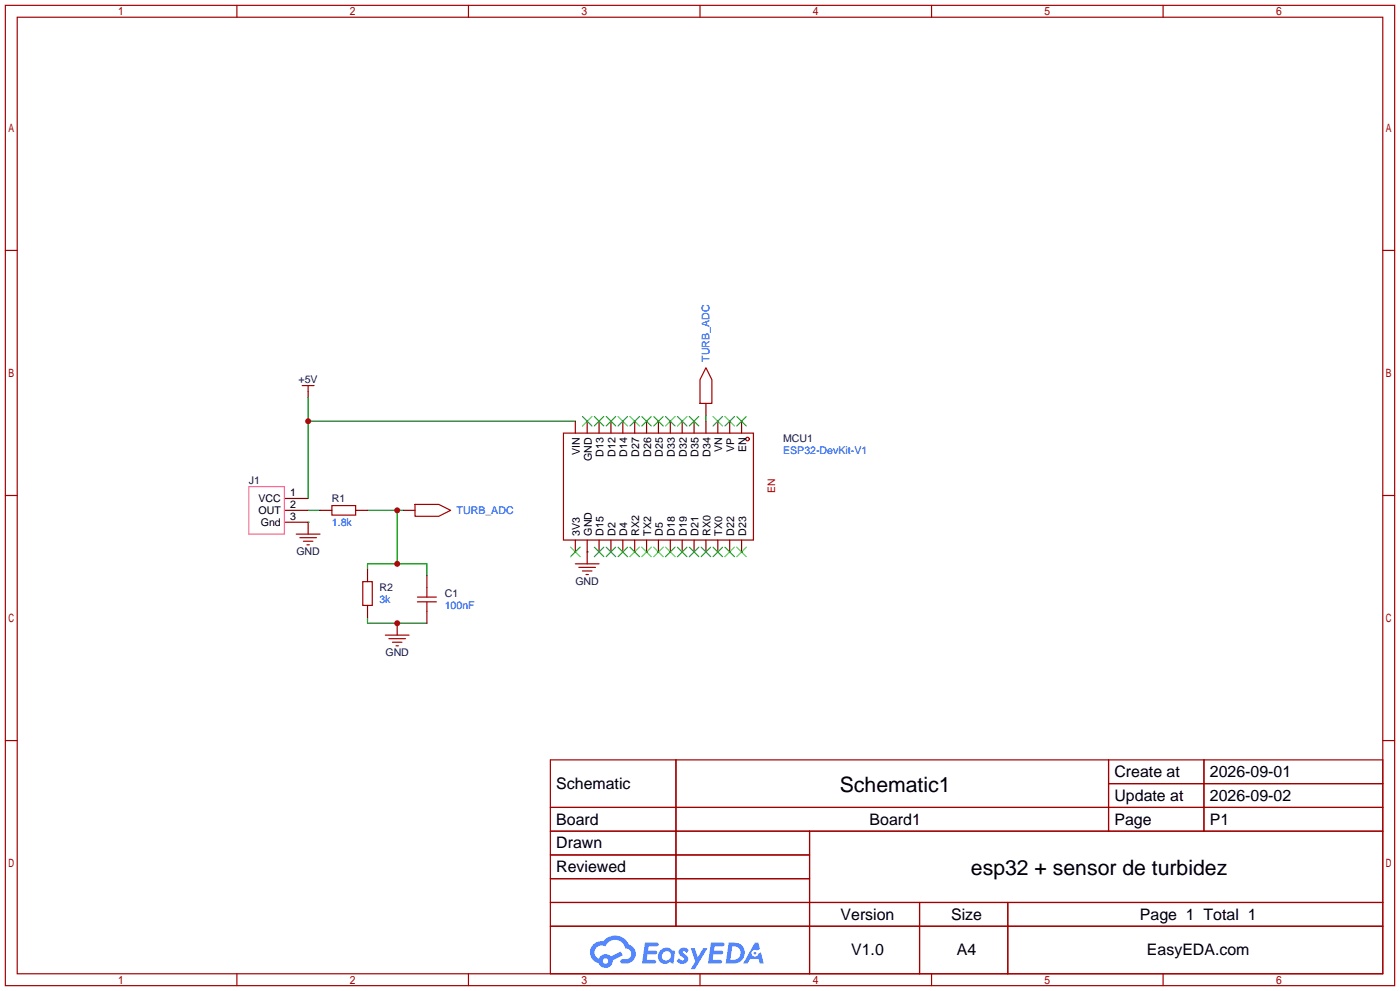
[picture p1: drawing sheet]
<svg xmlns="http://www.w3.org/2000/svg" width="299mm" height="212mm" viewBox="0 0 299 212" stroke-linecap="round" stroke-linejoin="round" font-family="sans-serif">
<g fill="none" stroke="#a10000" stroke-width=".25">
<path d="M1.1 1.1h297.2v209.6h-297.2zM3.7 3.7h292.1v204.5h-292.1zM50.7 1.1v2.6M100.2 1.1v2.6M149.7 1.1v2.6M199.3 1.1v2.6M248.8 1.1v2.6M1.1 53.5h2.6M295.8 53.5h2.5M1.1 105.9h2.6M295.8 105.9h2.5M1.1 158.3h2.6"/>
<path d="M295.8 158.3h2.5M117.7 162.4h178.1v45.8h-178.1zM117.7 172.6h178.1M117.7 177.7h178.1M144.6 162.4v35.6M173.2 177.7v30.5M237.1 162.4v15.3M237.1 167.5h58.7M257.5 162.4v15.3M117.7 182.8h55.5M117.7 192.9h178.1M117.7 187.8h55.5"/>
<path d="M117.7 198h178.1M196.7 192.9v15.3M215.6 192.9v15.3M50.7 208.2v2.5M100.2 208.2v2.5M149.7 208.2v2.5M199.3 208.2v2.5M248.8 208.2v2.5"/>
</g>
<g fill="#5487ff">
<path d="M145.5 202.8a1.3 1.3 0 0 1 1.8 .3l-.4 .6a.54 .54 0 0 0-.9-.2l.1 .2a1.28 1.28 0 0 1 .8 2 1.53 1.53 0 0 1-2.2-.3l.5-.6 .8 .5a.31 .31 0 0 0 .4-.3 .31 .31 0 0 0-.3-.3 1.12 1.12 0 0 1-.6-1.9z"/>
<path d="M147.7 202.7h.9l.7 1.9 1.1-1.9h.9l-2.7 4.5h-.9l1-1.7z"/>
<path d="M138 201.5h1.6a1.31 1.31 0 0 1 1.2 .2 .4 .4 0 0 1-.3 .6h-1.8l-.1 .9h1.6a.4 .4 0 0 1 .4 .4 .4 .4 0 0 1-.4 .4h-1.7l-.2 1.2h1.4a.46 .46 0 0 1 .5 .1 .46 .46 0 0 1 .1 .5l-.3 .2h-2.7z"/>
<path d="M152.1 201.5h1.6a1.32 1.32 0 0 1 1.3 .2 .39 .39 0 0 1-.4 .6h-1.7l-.2 .9h1.7a.4 .4 0 0 1 .3 .4 .4 .4 0 0 1-.4 .4h-1.7l-.2 1.2h1.4a.46 .46 0 0 1 .5 .1 .46 .46 0 0 1 .1 .5l-.3 .2h-2.7z"/>
<path d="M161.5 201.5h.7l.4 1.3-.7 .4a.75 .75 0 0 0-1.1 .3 .75 .75 0 0 0 .5 1 .75 .75 0 0 0 .9-.6l.6-.3 .6 2.4h-.9l-.2-1h-1.9l-.5 1h-.9z"/>
<path d="M155.9 201.5l-.7 4.5h1.5a2.27 2.27 0 0 0 2.6-2.3 2.27 2.27 0 0 0-2.7-2.2zM156.6 202.3a1.5 1.5 0 0 1 1.8 1.5 1.5 1.5 0 0 1-1.9 1.4h-.3z"/>
<path d="M141.3 203.1a1.6 1.6 0 0 0-.3 2.3 1.6 1.6 0 0 0 2.3 .2l.8 .4 .3-2.5-.2-.3h-.4a1.58 1.58 0 0 0-2.5-.1zM141.9 203.6a.98 .98 0 0 1 1.6 .5 .98 .98 0 0 1-1.1 1.2 .94 .94 0 0 1-.8-.6 .94 .94 0 0 1 .3-1.1z"/>
<path d="M126.9 201.9a2.37 2.37 0 0 0 1.2 4 1.54 1.54 0 0 0 1.7 1 1.54 1.54 0 0 0 1.3-1.6l2.1-1.1-.5-.8-2 1.1a1.57 1.57 0 0 0-2.6 .4 1.5 1.5 0 0 1-.8-2.1 1.5 1.5 0 0 1 2.2-.5 2.23 2.23 0 0 1 2.3-1.4 2.23 2.23 0 0 1 2 1.8 1.16 1.16 0 0 1 1.2 1.1 1.16 1.16 0 0 1-1 1.3h-.7a.47 .47 0 0 0-.6 .3 .47 .47 0 0 0 .4 .6 2.17 2.17 0 0 0 2.5-1 2.17 2.17 0 0 0-.3-2.7l-.8-.4a3.2 3.2 0 0 0-5.4-.7l-1.2 .1zM129 205.4a.58 .58 0 0 1 1.1 0 .58 .58 0 0 1-1.1 0z"/>
<circle cx="161.5" cy="203.8" r=".28"/>
</g>
<path d="M65.9 83.7v1.3M60.8 106.6h5.1M60.8 109.1h5.1M60.8 111.6h5.1M125.6 118v2.5" fill="none" stroke="#870000" stroke-width=".25"/>
<path d="M53.2 104h7.6v10.2h-7.6z" fill="none" stroke="#f69" stroke-width=".25"/>
<path d="M64.6 82.4h2.6M65.9 82.4v1.3M123.1 120.5h5M123.8 121.3h3.6M124.6 122h2M125.3 122.8h.6" fill="none" stroke="#a10000" stroke-width=".25"/>
<path d="M65.9 85v21.6M65.9 90h57.2" fill="none" stroke="#008700" stroke-width=".25"/>
<circle cx="65.9" cy="90" r=".63" fill="#c00"/>
<path d="M151 88.8v1.2M65.9 111.6h.1M65.9 109.1h2.6M78.6 109.1h7.6M85 109.1v11.4M125.6 118h.1M78.6 121.8v-1.3h12.7v2.6" fill="none" stroke="#008700" stroke-width=".25"/>
<path d="M151 86.2v2.6M65.9 111.6v2.6M86.2 109.1h2.6" fill="none" stroke="#870000" stroke-width=".25"/>
<path d="M151 78.6l1.3 2.6v5h-2.6v-5zM63.4 114.2h5.1M64.1 114.9h3.6M64.9 115.7h2M65.7 116.5h.5M88.8 107.8h5.1l2.5 1.3-2.5 1.3h-5.1z" fill="none" stroke="#a10000" stroke-width=".25"/>
<g fill="#c00">
<circle cx="85" cy="109.1" r=".63"/>
<circle cx="85" cy="120.5" r=".63"/>
</g>
<path d="M78.6 132v1.2h12.7" fill="none" stroke="#008700" stroke-width=".25"/>
<path d="M85 133.2v2.6" fill="none" stroke="#870000" stroke-width=".25"/>
<circle cx="85" cy="133.2" r=".63" fill="#c00"/>
<g fill="none" stroke="#a10000" stroke-width=".25">
<path d="M120.5 92.6h40.7v22.8h-40.7zM71 108.1h5.1v2h-5.1zM77.6 124.3h2v5.1h-2zM82.4 135.8h5.1M83.2 136.5h3.5M83.9 137.3h2.1M84.7 138h.5M89.3 127.6h4M89.3 128.7h4M91.3 125.6v2M91.3 128.7v2"/>
<circle cx="159.9" cy="93.9" r=".38"/>
</g>
<g fill="none" stroke="#870000" stroke-width=".25">
<path d="M123.1 90v2.6M125.6 90v2.6M128.1 90v2.6M130.7 90v2.6M133.2 90v2.6M135.8 90v2.6M138.3 90v2.6M140.8 90v2.6M143.4 90v2.6M145.9 90v2.6M148.5 90v2.6M151 90v2.6"/>
<path d="M153.5 90v2.6M156.1 90v2.6M158.6 90v2.6M68.5 109.1h2.5M76.1 109.1h2.5M123.1 115.4v2.6M125.6 115.4v2.6M128.1 115.4v2.6M130.7 115.4v2.6M133.2 115.4v2.6M135.8 115.4v2.6M138.3 115.4v2.6"/>
<path d="M140.8 115.4v2.6M143.4 115.4v2.6M145.9 115.4v2.6M148.5 115.4v2.6M151 115.4v2.6M153.5 115.4v2.6M156.1 115.4v2.6M158.6 115.4v2.6M78.6 121.8v2.5M78.6 129.4v2.6M91.3 123.1v2.5M91.3 130.7v2.5"/>
</g>
<g fill="none" stroke="#3c3" stroke-width=".25">
<path d="M124.6 89l2 2.1M126.6 89l-2 2.1M127.1 89l2.1 2.1M129.2 89l-2.1 2.1M129.7 89l2 2.1M131.7 89l-2 2.1M132.2 89l2 2.1M134.2 89l-2 2.1M134.7 89l2.1 2.1M136.8 89l-2.1 2.1M137.3 89l2 2.1M139.3 89l-2 2.1"/>
<path d="M139.8 89l2.1 2.1M141.9 89l-2.1 2.1M142.4 89l2 2.1M144.4 89l-2 2.1M144.9 89l2 2.1M146.9 89l-2 2.1M147.4 89l2.1 2.1M149.5 89l-2.1 2.1M152.5 89l2.1 2.1M154.6 89l-2.1 2.1M155.1 89l2 2.1M157.1 89l-2 2.1"/>
<path d="M157.6 89l2 2.1M159.6 89l-2 2.1M122 117l2.1 2M124.1 117l-2.1 2M127.1 117l2.1 2M129.2 117l-2.1 2M129.7 117l2 2M131.7 117l-2 2M132.2 117l2 2M134.2 117l-2 2M134.7 117l2.1 2M136.8 117l-2.1 2"/>
<path d="M137.3 117l2 2M139.3 117l-2 2M139.8 117l2.1 2M141.9 117l-2.1 2M142.4 117l2 2M144.4 117l-2 2M144.9 117l2 2M146.9 117l-2 2M147.4 117l2.1 2M149.5 117l-2.1 2M150 117l2 2M152 117l-2 2"/>
<path d="M152.5 117l2.1 2M154.6 117l-2.1 2M155.1 117l2 2M157.1 117l-2 2M157.6 117l2 2M159.6 117l-2 2"/>
</g>
<g font-size="4.5">
<text x="179.6" y="169.2">Schematic1</text>
<text x="207.7" y="187">esp32 + sensor de turbidez</text>
</g>
<g font-size="3.4">
<text x="238.4" y="166.1">Create at</text>
<text x="258.8" y="166.1">2026-09-01</text>
<text x="119" y="168.7">Schematic</text>
<text x="238.4" y="171.2">Update at</text>
<text x="258.8" y="171.2">2026-09-02</text>
<text x="119" y="176.3">Board</text>
<text x="186" y="176.3">Board1</text>
<text x="238.4" y="176.3">Page</text>
<text x="258.8" y="176.3">P1</text>
<text x="119" y="181.4">Drawn</text>
<text x="119" y="186.5">Reviewed</text>
<text x="179.8" y="196.6">Version</text>
<text x="203.5" y="196.6">Size</text>
<text x="243.8" y="196.6">Page 1 Total 1</text>
<text x="182.1" y="204.2">V1.0</text>
<text x="204.7" y="204.2">A4</text>
<text x="245.3" y="204.2">EasyEDA.com</text>
</g>
<g font-size="2.3" fill="#00f">
<text x="151.7" y="77.3" transform="rotate(-90 151.7 77.3)">TURB_ADC</text>
<text x="167.5" y="97.1">ESP32-DevKit-V1</text>
<text x="71" y="112.4">1.8k</text>
<text x="97.7" y="109.8">TURB_ADC</text>
<text x="81.2" y="128.9">3k</text>
<text x="95.1" y="130.1">100nF</text>
</g>
<g font-size="2.3" fill="#000080">
<text x="63.9" y="81.9">+5V</text>
<text x="167.5" y="94.6">MCU1</text>
<text x="53.2" y="103.5">J1</text>
<text x="71" y="107.3">R1</text>
<text x="63.4" y="118.7">GND</text>
<text x="123.1" y="125.1">GND</text>
<text x="81.2" y="126.3">R2</text>
<text x="95.1" y="127.6">C1</text>
<text x="82.4" y="140.3">GND</text>
</g>
<g font-size="2.3">
<text x="124" y="97.3" transform="rotate(-90 124 97.3)">VIN</text>
<text x="126.6" y="98.6" transform="rotate(-90 126.6 98.6)">GND</text>
<text x="129.1" y="97.7" transform="rotate(-90 129.1 97.7)">D13</text>
<text x="131.6" y="97.7" transform="rotate(-90 131.6 97.7)">D12</text>
<text x="134.2" y="97.7" transform="rotate(-90 134.2 97.7)">D14</text>
<text x="136.7" y="97.7" transform="rotate(-90 136.7 97.7)">D27</text>
<text x="139.3" y="97.7" transform="rotate(-90 139.3 97.7)">D26</text>
<text x="141.8" y="97.7" transform="rotate(-90 141.8 97.7)">D25</text>
<text x="144.3" y="97.7" transform="rotate(-90 144.3 97.7)">D33</text>
<text x="146.9" y="97.7" transform="rotate(-90 146.9 97.7)">D32</text>
<text x="149.4" y="97.7" transform="rotate(-90 149.4 97.7)">D35</text>
<text x="152" y="97.7" transform="rotate(-90 152 97.7)">D34</text>
<text x="154.5" y="96.7" transform="rotate(-90 154.5 96.7)">VN</text>
<text x="157" y="96.5" transform="rotate(-90 157 96.5)">VP</text>
<text x="159.6" y="96.7" transform="rotate(-90 159.6 96.7)">EN</text>
<text x="55.3" y="107.3">VCC</text>
<text x="62.1" y="106">1</text>
<text x="55.3" y="109.8">OUT</text>
<text x="55.8" y="112.4">Gnd</text>
<text x="62.1" y="108.5">2</text>
<text x="62.1" y="111.1">3</text>
<text x="124" y="114.5" transform="rotate(-90 124 114.5)">3V3</text>
<text x="126.6" y="114.5" transform="rotate(-90 126.6 114.5)">GND</text>
<text x="129.1" y="114.5" transform="rotate(-90 129.1 114.5)">D15</text>
<text x="131.6" y="114.5" transform="rotate(-90 131.6 114.5)">D2</text>
<text x="134.2" y="114.5" transform="rotate(-90 134.2 114.5)">D4</text>
<text x="136.7" y="114.5" transform="rotate(-90 136.7 114.5)">RX2</text>
<text x="139.3" y="114.5" transform="rotate(-90 139.3 114.5)">TX2</text>
<text x="141.8" y="114.5" transform="rotate(-90 141.8 114.5)">D5</text>
<text x="144.3" y="114.5" transform="rotate(-90 144.3 114.5)">D18</text>
<text x="146.9" y="114.5" transform="rotate(-90 146.9 114.5)">D19</text>
<text x="149.4" y="114.5" transform="rotate(-90 149.4 114.5)">D21</text>
<text x="152" y="114.5" transform="rotate(-90 152 114.5)">RX0</text>
<text x="154.5" y="114.5" transform="rotate(-90 154.5 114.5)">TX0</text>
<text x="157" y="114.5" transform="rotate(-90 157 114.5)">D22</text>
<text x="159.6" y="114.5" transform="rotate(-90 159.6 114.5)">D23</text>
</g>
<text font-size="2.2" fill="#a00000" x="165.8" y="105.4" transform="rotate(-90 165.8 105.4)">EN</text>
</svg>
